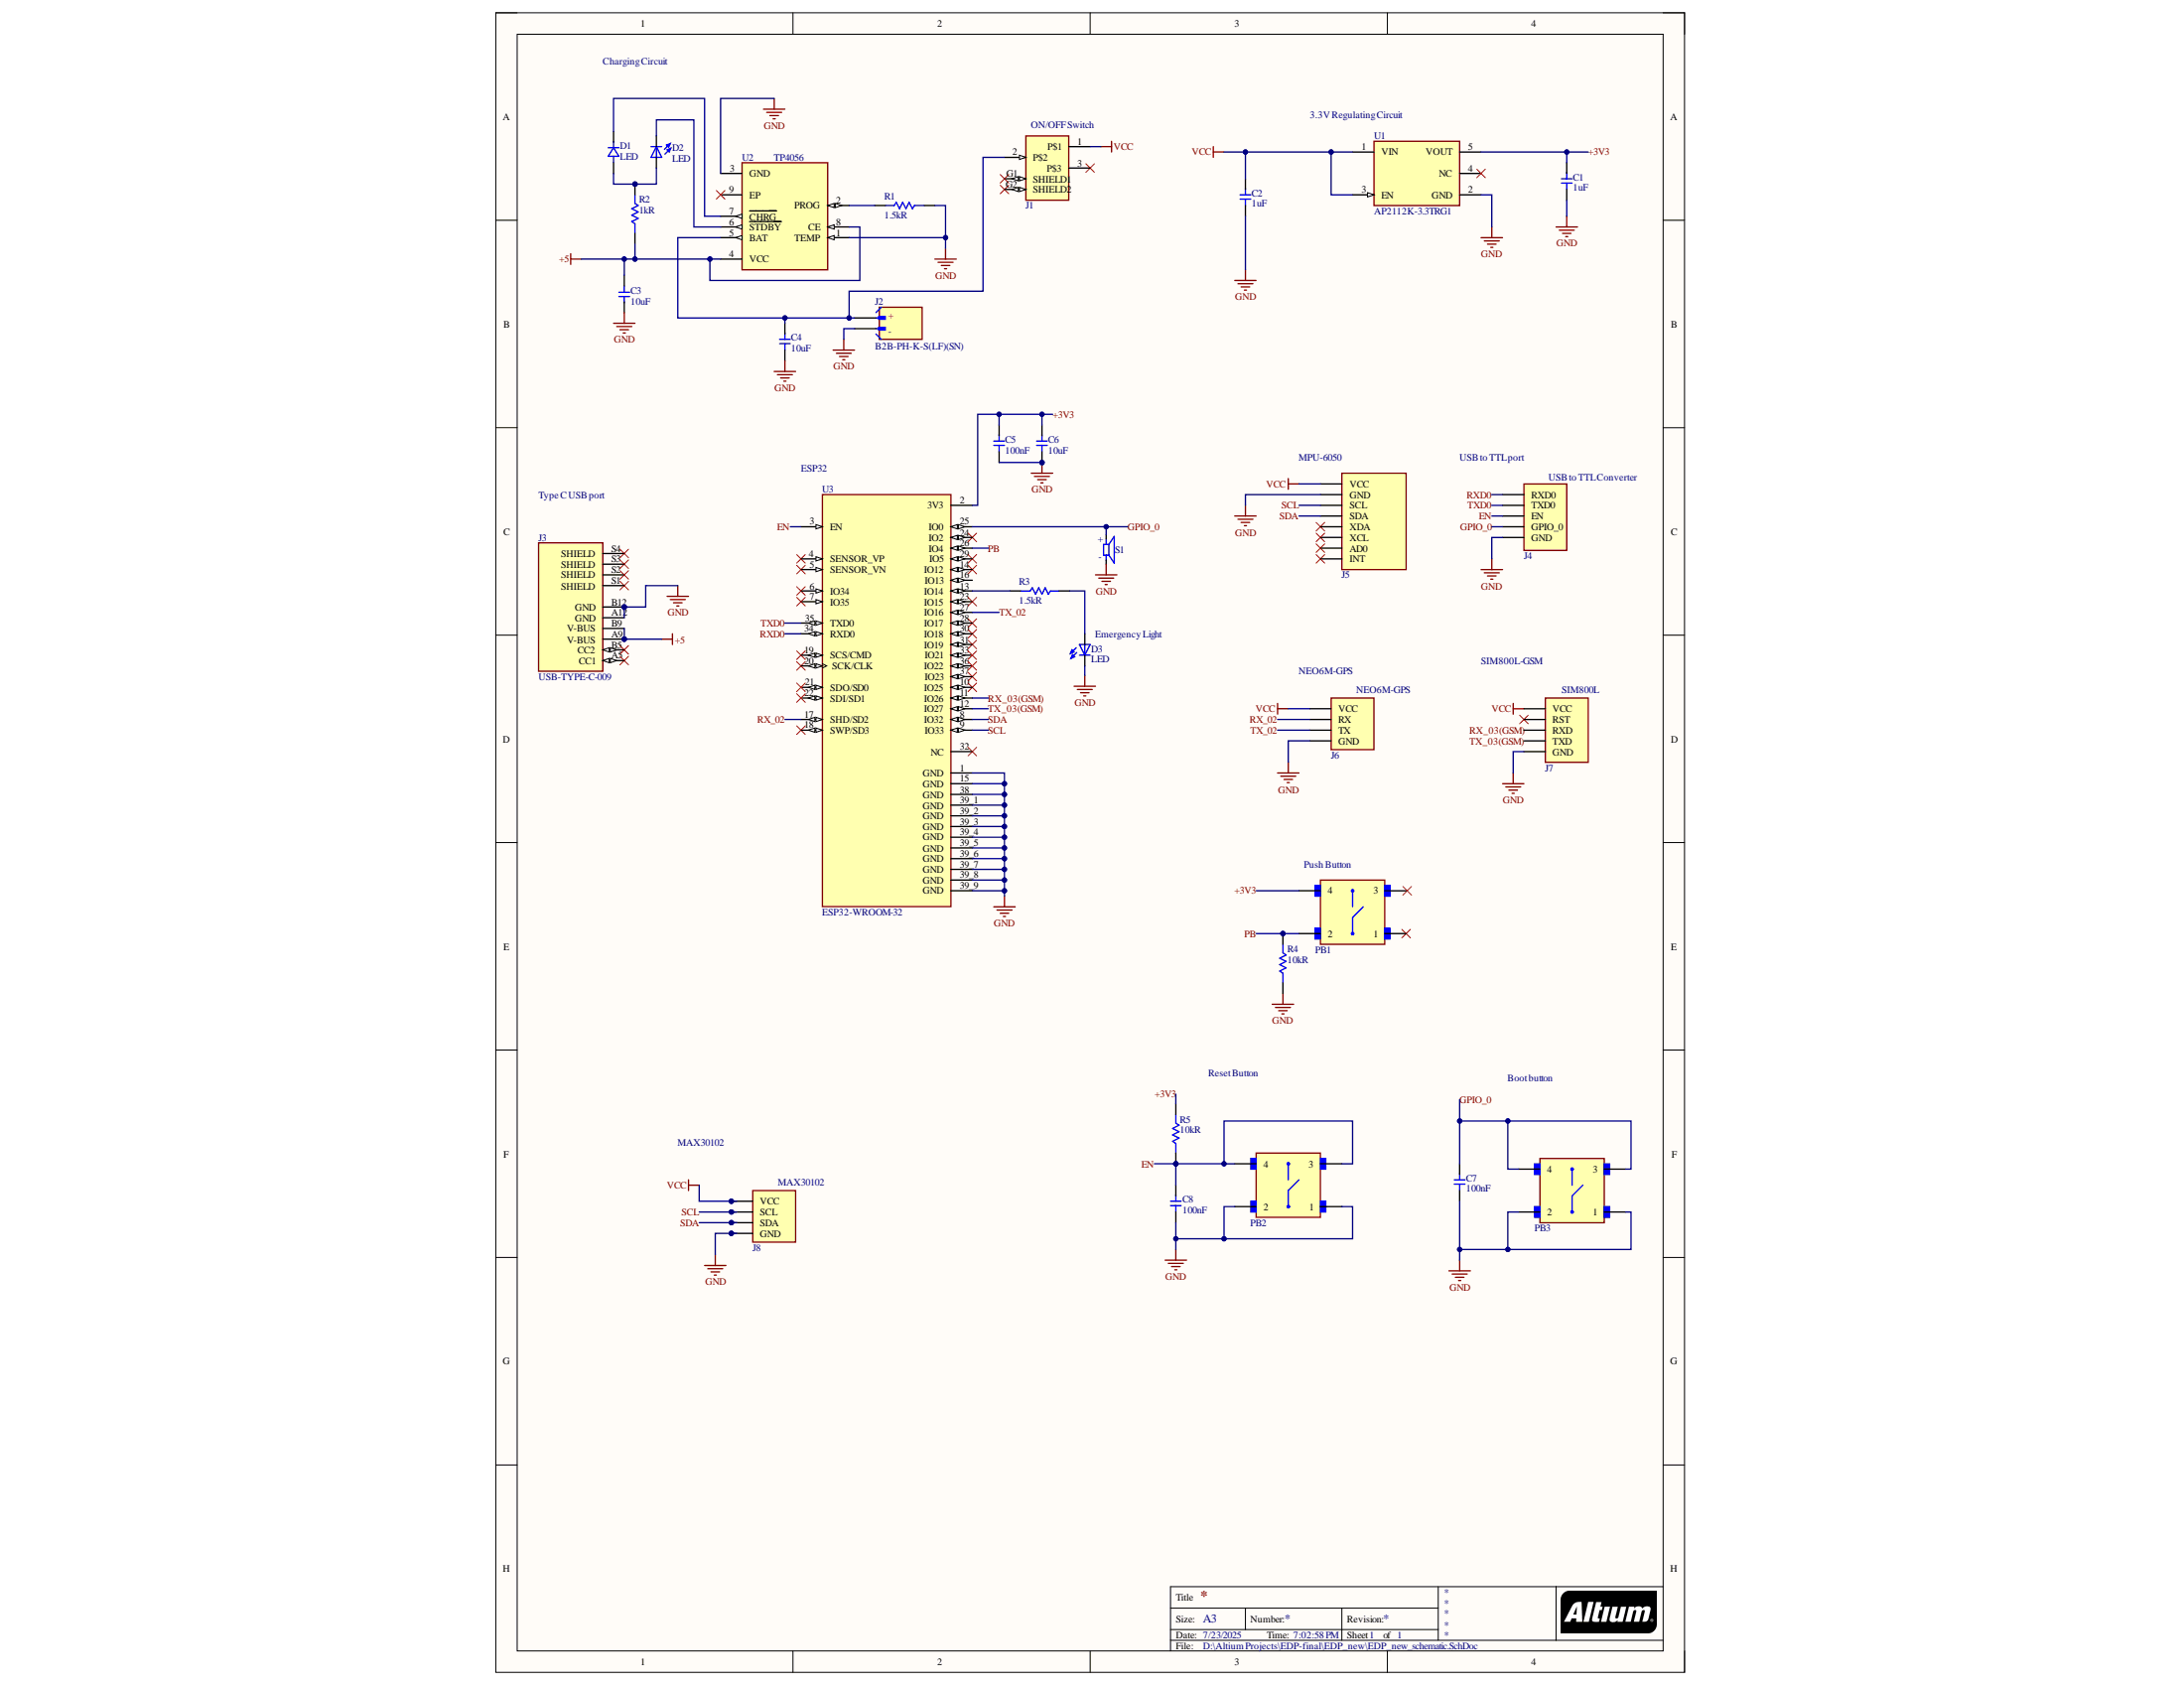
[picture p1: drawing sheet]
# Altium project EDP_new.PrjPcb
1 sheet, 31 parts. Net scope: global (net labels, ports and power ports of the same name join across sheets).
Board file: EDP_new_pcb.PcbDoc

## Sheet EDP_new_schematic.SchDoc
size A3 portrait; SheetNumber: 1; SheetTotal: 1

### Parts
C1  value 1uF  [C0805C105K4RACTU]  (hidden comment: C0805C105K4RACTU)
C2  value 1uF  [C0805C105K4RACTU]  (hidden comment: C0805C105K4RACTU)
C3  value 10uF  [C0805C106K3PACTU]  (hidden comment: C0805C106K3PACTU)
C4  value 10uF  [C0805C106K3PACTU]  (hidden comment: C0805C106K3PACTU)
C5  value 100nF  [C0805C104K5RACTU]  (hidden comment: C0805C104K5RACTU)
C6  value 10uF  [C0805C106K3PACTU]  (hidden comment: C0805C106K3PACTU)
C7  value 100nF  [C0805C104K5RACTU]  (hidden comment: C0805C104K5RACTU)
C8  value 100nF  [C0805C104K5RACTU]  (hidden comment: C0805C104K5RACTU)
D1  LED  [150080RS75000]
D2  LED  [TLLR4400]
D3  LED  [TLLR4400]
J1  OS102011MA1QN1  [OS102011MA1QN1_connector]  (value not drawn)
J2  Manufacturer Part Number: B2B-PH-K-S(LF)(SN)  [B2B-PH-K-S (LF)(SN)]  (hidden comment: B2B-PH-K-S (LF)(SN))
J3  USB-TYPE-C-009  [USB-TYPE-C-009]
J4  USB-TTL  [USB-TTL]  (value not drawn)
J5  MPU-6050  [MPU-6050]  (value not drawn)
J6  NEO6M-GPS  [NEO6M-GPS]  (value not drawn)
J7  SIM800L  [SIM800L]  (value not drawn)
J8  MAX30102  [MAX30102_connector]  (value not drawn)
PB1  B3F-1000  [SW_B3F-1000]  (value not drawn)
PB2  B3F-1000  [SW_B3F-1000]  (value not drawn)
PB3  B3F-1000  [SW_B3F-1000]  (value not drawn)
R1  value 1.5kR  [RC0805FR-071K5L]  (hidden comment: RC0805FR-071K5L)
R2  value 1kR  [RC0805FR-071KL]  (hidden comment: RC0805FR-071KL)
R3  value 1.5kR  [RC0805FR-071K5L]  (hidden comment: RC0805FR-071K5L)
R4  value 10kR  [RC0805JR-0710KL]  (hidden comment: RC0805JR-0710KL)
R5  value 10kR  [RC0805JR-0710KL]  (hidden comment: RC0805JR-0710KL)
S1  Speaker  [Speaker]  (value not drawn)
U1  AP2112K-3.3TRG1  [FP-SOT25-IPC_A]
U2  TP4056  [TP4056_chip]
U3  ESP32-WROOM-32  [ESP32-WROOM-32_chip]

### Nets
+5: C3.1 J3.A9(V-BUS) J3.B9(V-BUS) R2.1 U2.4(VCC) U2.8(CE)
GND: C1.1 C2.1 C3.2 C4.1 C5.1 C6.1 C7.1 C8.1 D3.K(C) J2.2 J3.A12(GND) J3.B12(GND) J4.05(GND) J5.02(GND) J6.04(GND) J7.05(GND) J8.04(GND) PB2.1 PB2.2 PB3.1 PB3.2 R1.1 R4.1 S1.N U1.2(GND) U2.1(TEMP) U2.3(GND) U3.1(GND) U3.15(GND) U3.38(GND) U3.39_1(GND) U3.39_2(GND) U3.39_3(GND) U3.39_4(GND) U3.39_5(GND) U3.39_6(GND) U3.39_7(GND) U3.39_8(GND) U3.39_9(GND)
VCC: C2.2 J1.1(P$1) J5.01(VCC) J6.01(VCC) J7.01(VCC) J8.01(VCC) U1.1(VIN) U1.3(EN)
+3V3: C1.2 C5.2 C6.2 PB1.4 R5.2 U1.5(VOUT) U3.2(3V3)
EN: C8.2 J4.03(EN) PB2.3 PB2.4 R5.1 U3.3(EN)
GPIO_0: C7.2 J4.04(GPIO_0) PB3.3 PB3.4 S1.P U3.25(IO0)
PB: PB1.2 R4.2 U3.26(IO4)
RX_02: J6.02(RX) U3.17(SHD/SD2)
RX_03(GSM): J7.03(RXD) U3.11(IO26)
RXD0: J4.01(RXD0) U3.34(RXD0)
SCL: J5.03(SCL) J8.02(SCL) U3.9(IO33)
SDA: J5.04(SDA) J8.03(SDA) U3.8(IO32)
TX_02: J6.03(TX) U3.27(IO16)
TX_03(GSM): J7.04(TXD) U3.12(IO27)
TXD0: J4.02(TXD0) U3.35(TXD0)
NetC4_2: C4.2 J1.2(P$2) J2.1 U2.5(BAT)
NetD1_1: D1.1 D2.A R2.2
NetD1_2: D1.2 U2.7(~{CHRG})
NetD2_K: D2.K(C) U2.6(~{STDBY})
NetD3_A: D3.A R3.2
NetR1_2: R1.2 U2.2(PROG)
NetR3_1: R3.1 U3.13(IO14)

Not connected (* = marked no-connect by the designer): J1 3(P$3)* G1(SHIELD1)* G2(SHIELD2)*; J3 A5(CC1)* B5(CC2)* S1(SHIELD)* S2(SHIELD)* S3(SHIELD)* S4(SHIELD)*; J5 05(XDA)* 06(XCL)* 07(AD0)* 08(INT)*; J7 02(RST)*; PB1 1* 3; U1 4(NC)*; U2 9(EP)*; U3 4(SENSOR_VP)* 5(SENSOR_VN)* 6(IO34)* 7(IO35)* 10(IO25)* 14(IO12)* 16(IO13) 18(SWP/SD3)* 19(SCS/CMD)* 20(SCK/CLK)* 21(SDO/SD0)* 22(SDI/SD1)* 23(IO15)* 24(IO2)* 28(IO17)* 29(IO5)* 30(IO18)* 31(IO19)* 32(NC)* 33(IO21)* 36(IO22)* 37(IO23)*

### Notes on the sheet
- Charging Circuit
- (near U1) 3.3V Regulating Circuit
- (near J5) MPU-6050
- (near J4) USB to TTL port
- Type C USB port
- (near U3) ESP32
- (near D3) Emergency Light
- (near J6) NEO6M-GPS
- SIM800L-GSM
- (near PB1) Push Button
- Reset Button
- Boot button
- MAX30102
